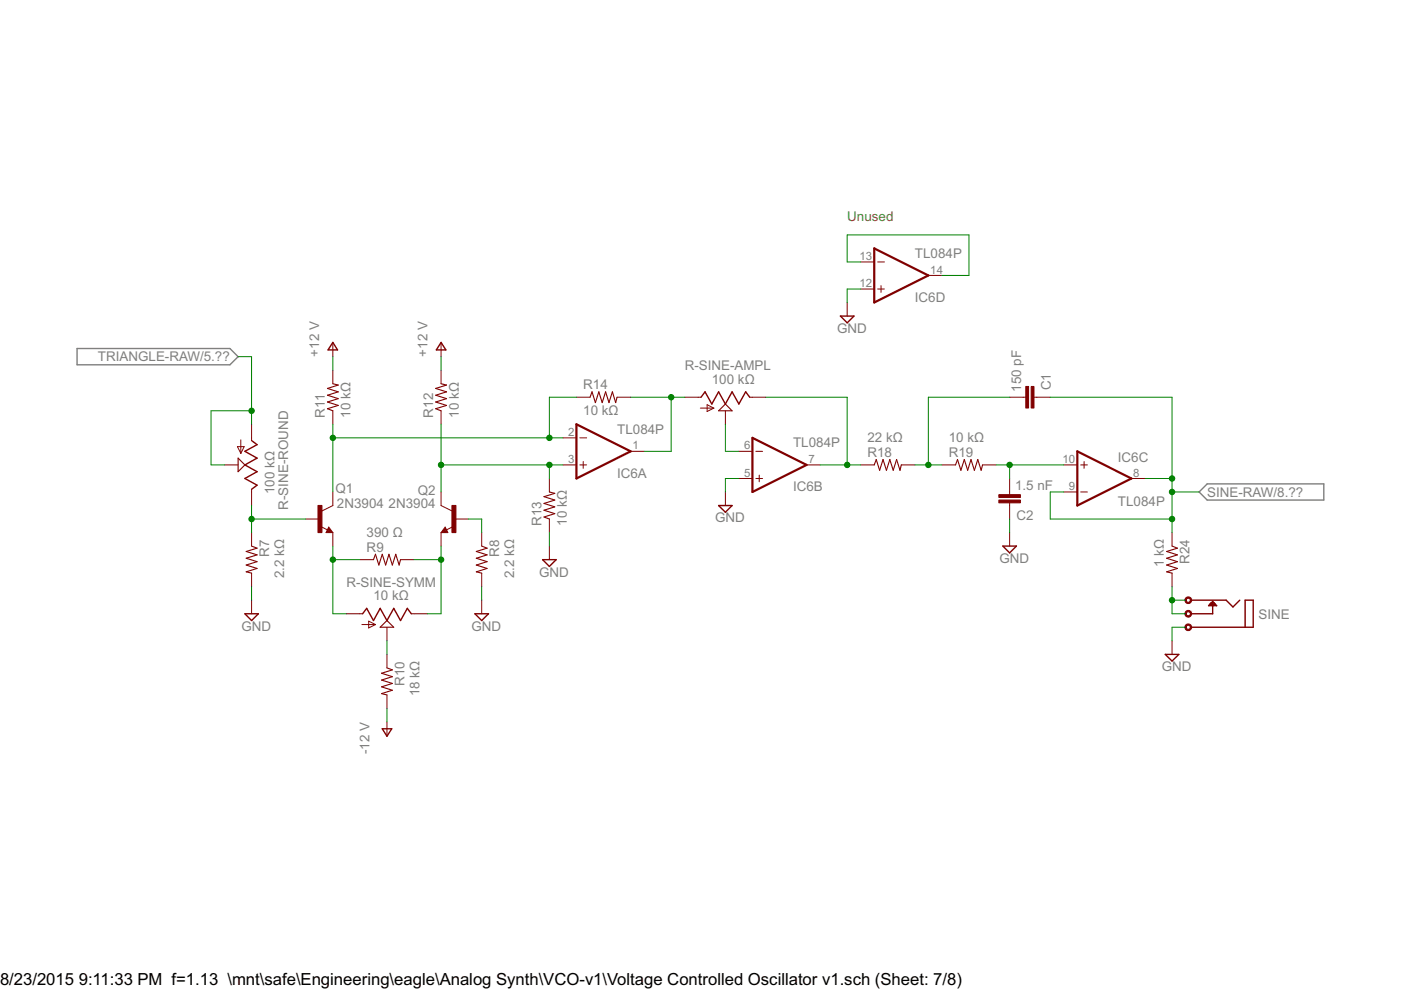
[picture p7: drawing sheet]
<svg xmlns="http://www.w3.org/2000/svg" width="297mm" height="210mm" viewBox="0 0 297 210" stroke-linecap="round" stroke-linejoin="round" font-family="sans-serif">
<path d="M16.3 73.9h32.4l1.8 1.7-1.8 1.7h-32.4zM254.2 104.3l1.7-1.7h24.8v3.4h-24.8z" fill="none" stroke="#808080" stroke-width=".3"/>
<g fill="none" stroke="#800000" stroke-width=".21">
<path d="M182.5 55.5h2.9M186.1 55.5h1.4M196.8 58.4h2.9M70.6 72.7v2.9M70.6 78.5v2.9M93.5 72.7v2.9M93.5 78.5v2.9M179.6 64.1v2.9M182.5 61.3h2.9M186.1 61.3h1.4M186.8 60.6v1.4M47.6 98.6h2.9"/>
<path d="M50.3 94.7h1.5l-.7 1.4zM51.1 93.3v2.8M53.3 90v3.4M70.6 87.1v2.9M93.5 87.1v2.9M119.4 98.6h2.8M119.4 92.8h2.8M122.2 84.2h2.9M122.9 98.6h1.5M122.9 92.8h1.5M123.7 97.9v1.4M130.8 84.2h2.9"/>
<path d="M133.7 95.7h2.9M145.2 84.2h3.4M148.5 86.5h2.8M149.9 85.8l1.4 .7-1.4 .7zM153.8 87.1v2.9M156.7 95.7h2.8M159 84.2h3.4M160.3 95.7h1.4M171 98.6h2.9M182.5 98.6h2.9M191.1 98.6h2.9M199.7 98.6h2.9"/>
<path d="M208.3 98.6h2.9M214.1 84.2h3.4M219.2 84.2h3.5M225.5 98.6h2.9M229.1 98.6h1.4M229.8 97.9v1.4M53.3 103.7v3.5M53.3 112.9v2.9M64.8 110h2.9M68.1 111.7l1.3 .7M69.7 111.8l.9 1.1h-1.5zM70.6 104.3v2.9l-2.3 1.1"/>
<path d="M70.6 112.9v2.9M76.3 118.7h2.9M84.9 118.7h2.9M93.5 104.3v2.9l2.3 1.1M93.5 112.9v2.9M94.4 111.8l.6 1.1h-1.5zM96.1 111.7l-1.4 .7M96.4 110h2.9M102.1 112.9v2.9M116.5 101.5v2.8M116.5 110v2.9M116.5 115.8v2.9"/>
<path d="M153.8 104.3v2.9M156.7 101.5h2.8M160.3 101.5h1.4M161 100.7v1.5M214.1 101.5v3.4M214.1 106.6v3.4M214.1 112.9v2.9M225.5 104.3h2.9M229.1 104.3h1.4M239.9 101.5h2.9M248.5 112.9v2.9M53.3 121.5v2.9"/>
<path d="M53.3 127.3v2.8M73.4 130.1h3.5M76.7 132.4h2.9M78.2 131.7l1.4 .7-1.4 .7zM82 133v2.9M82 138.7v2.9M87.2 130.1h3.5M102.1 121.5v2.9M102.1 127.3v2.8M248.5 121.5v2.9M248.5 135.9v2.8M82 147.3v2.9"/>
<path d="M82 153.1v2.9"/>
</g>
<g fill="none" stroke="#800000" stroke-width=".3">
<path d="M70.6 72.6l1 1.6h-2zM93.5 72.6l1 1.6h-2zM178.2 67h2.9l-1.5 1.5zM53.3 93.4l1.2 .9-2.6 1.4 2.6 1.4-2.6 1.5 2.6 1.4-2.6 1.5 2.6 1.4-1.2 .8M148.6 84.2l.9-1.1 1.4 2.6 1.5-2.6 1.4 2.6 1.4-2.6 1.5 2.6 1.4-2.6 .9 1.1M69.7 112.4l.1 .2h-.4l.3-.5 .6 .7h-.9M94.4 112.4l-.2 .2h.5l-.3-.5-.6 .7h.9M115 118.7h2.9l-1.4 1.4zM152.4 107.2h2.8l-1.4 1.4zM212.6 115.8h2.9l-1.4 1.4zM51.9 130.1h2.9l-1.5 1.5zM76.9 130.1l.8-1.1 1.5 2.6 1.4-2.6 1.4 2.6 1.5-2.6 1.4 2.6 1.5-2.6 .8 1.1"/>
<path d="M100.7 130.1h2.9l-1.5 1.5zM247.1 138.7h2.8l-1.4 1.5zM252.5 133h13.2v-5.7h-1.7v5.7M252.5 127.3h7.5l1.4 1.4 1.4-1.4M256.5 128.1h1.2M256.5 128.1l-.3 .3h1.8l-.3-.3M256.8 127.8l-.3 .3M256.8 127.8h.6M256.8 127.8v.3l.3 .3M257.1 127.6v2.5h-4.6M257.1 127.6l.6 .5M257.1 127.6l-.3 .2"/>
<path d="M81 154.5h2.1l-1.1 1.6z"/>
</g>
<g fill="none" stroke="#800000" stroke-width=".23">
<path d="M50.5 97.1l1.4 1.5-1.4 1.4zM70.6 81.4l1.1 .2-2.3 .8 2.3 .7-2.3 .7 2.3 .7-2.3 .7 2.3 .8-2.3 .7 1.2 .4M93.5 81.4l1.2 .2-2.3 .8 2.3 .7-2.3 .7 2.3 .7-2.3 .7 2.3 .8-2.3 .7 1.1 .4M125.1 84.2l.4-1.1 .7 2.3 .8-2.3 .7 2.3 .7-2.3 .7 2.3 .7-2.3 .7 2.3 .3-1.2M153.8 85.7l1.4 1.4h-2.8zM185.4 98.6l.4-1.2 .7 2.3 .7-2.3 .7 2.3 .8-2.3 .7 2.3 .7-2.3 .7 2.3 .3-1.1M202.6 98.6l.4-1.2 .7 2.3 .7-2.3 .8 2.3 .7-2.3 .7 2.3 .7-2.3 .7 2.3 .3-1.1M53.3 115.8l1.2 .4-2.3 .7 2.3 .7-2.3 .8 2.3 .7-2.3 .7 2.3 .7-2.3 .7 1.1 .3M79.2 118.7l.4-1.2 .7 2.3 .7-2.3 .8 2.3 .7-2.3 .7 2.3 .7-2.3 .7 2.3 .3-1.1M102.1 115.8l1.2 .4-2.3 .7 2.3 .7-2.3 .8 2.3 .7-2.3 .7 2.3 .7-2.3 .7 1.1 .3M116.5 104.3l1.1 .3-2.3 .7 2.3 .7-2.3 .7 2.3 .8-2.3 .7 2.3 .7-2.3 .7 1.2 .4M248.5 115.8l1.1 .4-2.2 .7 2.2 .7-2.2 .8 2.2 .7-2.2 .7 2.2 .7-2.2 .7 1.1 .3"/>
<path d="M80.6 133l1.4-1.4 1.5 1.4zM82 141.6l1.2 .4-2.3 .7 2.3 .8-2.3 .7 2.3 .7-2.3 .7 2.3 .7-2.3 .8 1.1 .2"/>
</g>
<g fill="#800000" stroke="#800000" stroke-width=".21">
<path d="M67.4 107.2h.9v5.7h-.9z"/>
<path d="M95.8 107.2h.9v5.7h-.9z"/>
<path d="M218.6 81.9h.6v4.6h-.6z"/>
<path d="M217.5 81.9h.6v4.6h-.6z"/>
<path d="M211.8 106h4.5v.6h-4.5z"/>
<path d="M211.8 104.9h4.5v.6h-4.5z"/>
</g>
<g fill="#800000" stroke="#800000" stroke-width=".21">
<path d="M251.4 126.8a.72 .72 0 0 1 1.1 .1 .72 .72 0 0 1-.3 1 .72 .72 0 0 1-1-.6h.3a.44 .44 0 0 1 .6-.5 .44 .44 0 0 1 .2 .7 .44 .44 0 0 1-.8-.1v-.1h-.3z" fill-rule="evenodd"/>
<path d="M251.4 129.6a.72 .72 0 0 1 1.1 .1 .72 .72 0 0 1-.3 1.1 .72 .72 0 0 1-1-.7h.3a.44 .44 0 0 1 .6-.4 .44 .44 0 0 1 .2 .7 .44 .44 0 0 1-.8-.1v-.2h-.3z" fill-rule="evenodd"/>
<path d="M251.4 132.5a.72 .72 0 0 1 1.1 .1 .72 .72 0 0 1-.3 1.1 .72 .72 0 0 1-1-.7h.3a.44 .44 0 0 1 .6-.4 .44 .44 0 0 1 .2 .7 .44 .44 0 0 1-.8-.1v-.2h-.3z" fill-rule="evenodd"/>
</g>
<path d="M185.4 52.7l11.4 5.7-11.4 5.7zM122.2 90l11.5 5.7-11.5 5.8zM159.5 92.8l11.5 5.8-11.5 5.7zM228.4 95.7l11.5 5.8-11.5 5.7z" fill="none" stroke="#800000" stroke-width=".47"/>
<g fill="none" stroke="#008000" stroke-width=".21">
<path d="M182.5 55.5h-2.9v-5.7h25.8v8.6h-5.7M50.5 75.6h2.8v14.4M70.6 75.6v2.9M93.5 75.6v2.9M182.5 61.3h-2.9v2.8M53.3 87.1h-8.6v11.5h2.9M70.6 90v14.3M70.6 92.8h48.8M93.5 90v14.3M93.5 98.6h25.9M116.5 98.6v2.9M122.2 84.2h-5.7v8.6"/>
<path d="M133.7 84.2h11.5M142.3 84.2v11.5h-5.7M153.8 90v5.7h2.9M162.4 84.2h17.2v14.4M173.9 98.6h8.6M194 98.6h5.7M211.2 98.6h14.3M214.1 98.6v2.9M214.1 84.2h-17.3v14.4M222.7 84.2h25.8v28.7M53.3 107.2v5.7M53.3 110h11.5"/>
<path d="M70.6 115.8v14.3h2.8M70.6 118.7h5.7M87.8 118.7h5.7M93.5 115.8v14.3h-2.8M99.3 110h2.8v2.9M116.5 112.9v2.9M156.7 101.5h-2.9v2.8M214.1 110v2.9M225.5 104.3h-2.8v5.7h25.8M242.8 101.5h5.7M248.5 104.3h5.7M53.3 124.4v2.9"/>
<path d="M82 135.9v2.8M102.1 124.4v2.9M248.5 124.4v5.7h2.9M248.5 127.3h2.9M251.4 133h-2.9v2.9M82 150.2v2.9"/>
</g>
<g fill="#008000" stroke="#008000" stroke-width=".21">
<circle cx="53.3" cy="87.1" r=".57"/>
<circle cx="53.3" cy="110" r=".57"/>
<circle cx="70.6" cy="118.7" r=".57"/>
<circle cx="93.5" cy="118.7" r=".57"/>
<circle cx="70.6" cy="92.8" r=".57"/>
<circle cx="116.5" cy="92.8" r=".57"/>
<circle cx="142.3" cy="84.2" r=".57"/>
<circle cx="93.5" cy="98.6" r=".57"/>
<circle cx="116.5" cy="98.6" r=".57"/>
<circle cx="179.6" cy="98.6" r=".57"/>
<circle cx="196.8" cy="98.6" r=".57"/>
<circle cx="214.1" cy="98.6" r=".57"/>
<circle cx="248.5" cy="101.5" r=".57"/>
<circle cx="248.5" cy="110" r=".57"/>
<circle cx="248.5" cy="104.3" r=".57"/>
<circle cx="248.5" cy="127.3" r=".57"/>
</g>
<g font-size="4">
<text x="0" y="208.9">8/23/2015</text>
<text x="16.7" y="208.9">9:11:33 PM f=1.13 \mnt\safe\Engineering\eagle\Analog Synth\VCO-v1\Voltage Controlled Oscillator v1.sch (Sheet: 7/8)</text>
</g>
<text font-size="3.2" fill="#808000" x="179.6" y="46.9">Unused</text>
<g font-size="3.2" fill="#808080">
<text x="194" y="54.7">TL084P</text>
<text x="194" y="64">IC6D</text>
<text x="177.5" y="70.6">GND</text>
<text x="20.8" y="76.6">TRIANGLE-RAW/5.??</text>
<text x="67.7" y="75.6" transform="rotate(-90 67.7 75.6)">+12 V</text>
<text x="90.7" y="75.6" transform="rotate(-90 90.7 75.6)">+12 V</text>
<text x="123.7" y="82.5">R14</text>
<text x="145.2" y="78.5">R-SINE-AMPL</text>
<text x="150.9" y="81.4">100 kΩ</text>
<text x="216.5" y="83.1" transform="rotate(-90 216.5 83.1)">150 pF</text>
<text x="222.8" y="82.8" transform="rotate(-90 222.8 82.8)">C1</text>
<text x="68.9" y="88.5" transform="rotate(-90 68.9 88.5)">R11</text>
<text x="74.3" y="88.5" transform="rotate(-90 74.3 88.5)">10 kΩ</text>
<text x="91.8" y="88.5" transform="rotate(-90 91.8 88.5)">R12</text>
<text x="97.3" y="88.5" transform="rotate(-90 97.3 88.5)">10 kΩ</text>
<text x="123.7" y="88">10 kΩ</text>
<text x="130.8" y="92">TL084P</text>
<text x="168.1" y="94.8">TL084P</text>
<text x="183.9" y="93.7">22 kΩ</text>
<text x="201.1" y="93.7">10 kΩ</text>
<text x="130.8" y="101.3">IC6A</text>
<text x="183.9" y="96.9">R18</text>
<text x="201.1" y="96.9">R19</text>
<text x="237" y="97.9">IC6C</text>
<text x="58.2" y="104.8" transform="rotate(-90 58.2 104.8)">100 kΩ</text>
<text x="71.1" y="104.6">Q1</text>
<text x="71.4" y="107.8">2N3904</text>
<text x="82.4" y="107.8">2N3904</text>
<text x="88.6" y="104.9">Q2</text>
<text x="168.1" y="104.2">IC6B</text>
<text x="215.2" y="103.9">1.5 nF</text>
<text x="237" y="107.2">TL084P</text>
<text x="256" y="105.3">SINE-RAW/8.??</text>
<text x="61.1" y="108.1" transform="rotate(-90 61.1 108.1)">R-SINE-ROUND</text>
<text x="77.7" y="113.8">390 Ω</text>
<text x="114.8" y="111.5" transform="rotate(-90 114.8 111.5)">R13</text>
<text x="120.2" y="111.5" transform="rotate(-90 120.2 111.5)">10 kΩ</text>
<text x="151.6" y="110.8">GND</text>
<text x="215.5" y="110.2">C2</text>
<text x="57.1" y="118" transform="rotate(-90 57.1 118)">R7</text>
<text x="77.7" y="117">R9</text>
<text x="105.8" y="118" transform="rotate(-90 105.8 118)">R8</text>
<text x="211.9" y="119.4">GND</text>
<text x="252.2" y="119.6" transform="rotate(-90 252.2 119.6)">R24</text>
<text x="60.2" y="122.6" transform="rotate(-90 60.2 122.6)">2.2 kΩ</text>
<text x="73.4" y="124.4">R-SINE-SYMM</text>
<text x="109" y="122.6" transform="rotate(-90 109 122.6)">2.2 kΩ</text>
<text x="114.3" y="122.2">GND</text>
<text x="246.8" y="120.3" transform="rotate(-90 246.8 120.3)">1 kΩ</text>
<text x="79.2" y="127.3">10 kΩ</text>
<text x="266.9" y="131.3">SINE</text>
<text x="51.2" y="133.7">GND</text>
<text x="100" y="133.7">GND</text>
<text x="246.3" y="142.3">GND</text>
<text x="85.7" y="145.4" transform="rotate(-90 85.7 145.4)">R10</text>
<text x="88.9" y="147.7" transform="rotate(-90 88.9 147.7)">18 kΩ</text>
<text x="78.3" y="159.9" transform="rotate(-90 78.3 159.9)">-12 V</text>
</g>
<g font-size="2.7" fill="#808080">
<text x="182.2" y="55.1">13</text>
<text x="197.2" y="58">14</text>
<text x="182.2" y="60.9">12</text>
<text x="120.5" y="92.4">2</text>
<text x="134.1" y="95.3">1</text>
<text x="157.8" y="95.3">6</text>
<text x="120.5" y="98.2">3</text>
<text x="157.8" y="101">5</text>
<text x="171.4" y="98.2">7</text>
<text x="225.3" y="98.2">10</text>
<text x="240.3" y="101">8</text>
<text x="226.6" y="103.9">9</text>
</g>
<g font-size=".5" fill="#808080">
<text x="252.6" y="127">2</text>
<text x="252.6" y="129.8">3</text>
<text x="252.6" y="132.7">1</text>
</g>
</svg>
